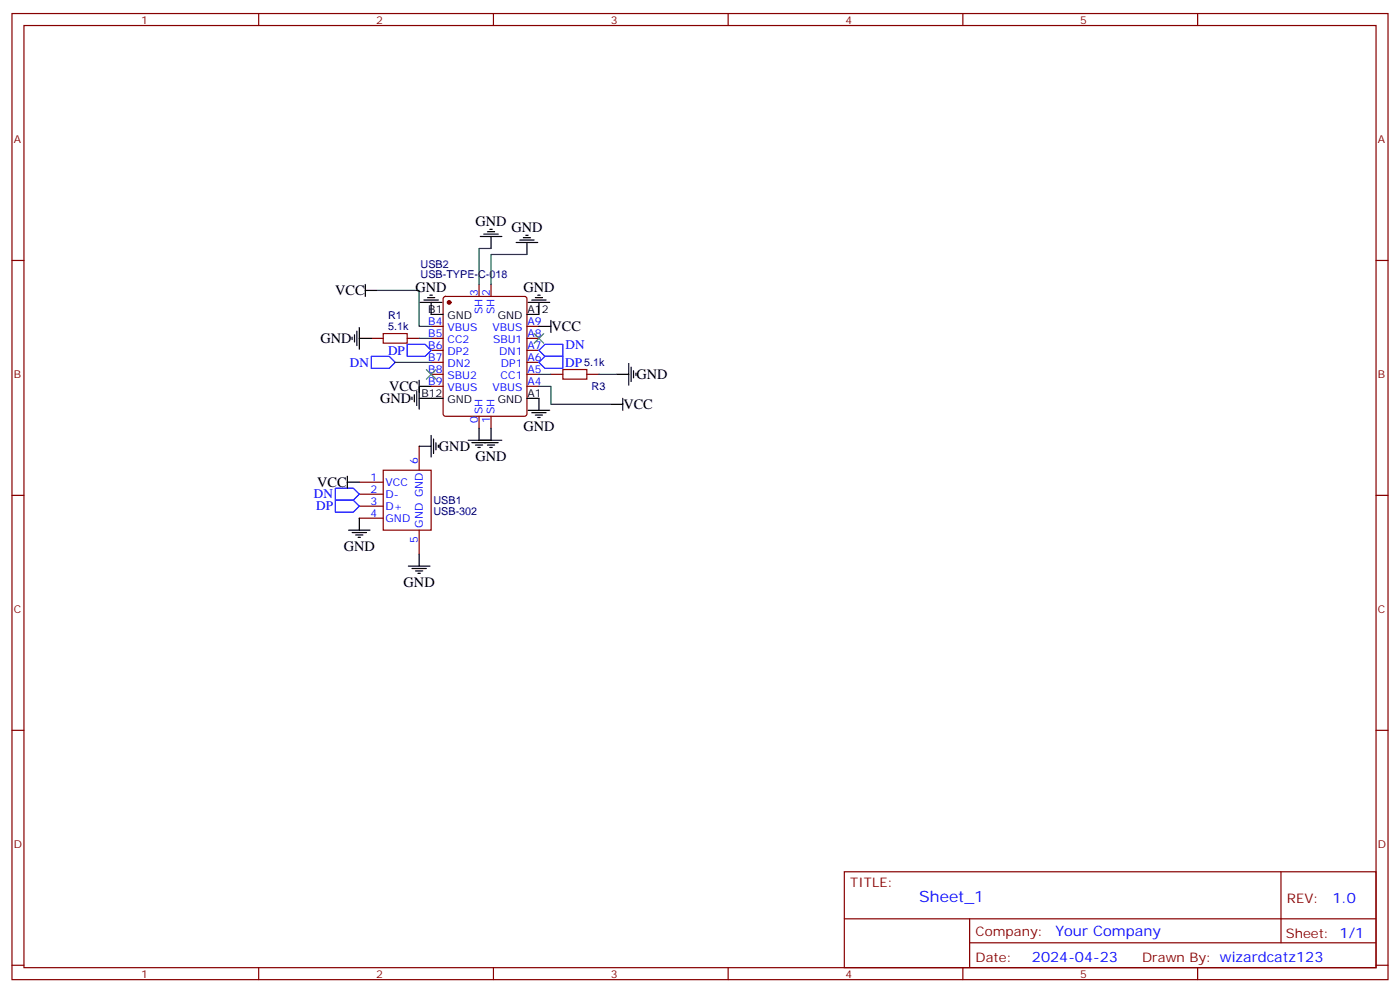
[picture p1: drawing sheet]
<svg xmlns="http://www.w3.org/2000/svg" width="412mm" height="292mm" viewBox="0 0 412 292" stroke-linecap="round" stroke-linejoin="round" font-family="sans-serif">
<g fill="none" stroke="#870000" stroke-width=".35">
<path d="M3.5 4h405.4v284.3h-405.4zM7.1 7.5h398.2v277.3h-398.2zM76.2 4v3.5M145.3 4v3.5M214.5 4v3.5M283.6 4v3.5M352.8 4v3.5M3.5 76.7h3.6M405.3 76.7h3.6M109.4 99.6h3.5M119.9 99.6h3.6M127 99.6h3.5"/>
<path d="M127 96.1h3.5M130.8 87.4l.4-.2h23.3l.5 .2 .2 .5v33.9l-.2 .5-.5 .2h-23.3l-.5-.2-.2-.5v-33.9zM141.1 83.7v3.5M144.6 83.7v3.5M155.2 99.6h3.5M155.2 96.1h3.5M127 110.2h3.5M127 103.1h3.5M127 106.6h3.5M127 113.7h3.5M155.2 110.2h3.5M155.2 103.1h3.5"/>
<path d="M155.2 106.6h3.5M155.2 113.7h3.5M162.3 110.2h3.5M172.9 110.2h3.5M112.9 138.4h14.1v17.6h-14.1zM123.5 131.3v7.1M141.1 122.5v3.5M144.6 122.5v3.5M3.5 145.8h3.6M105.8 141.9h7.1M105.8 145.5h7.1M105.8 149h7.1"/>
<path d="M105.8 152.5h7.1M123.5 156v7.1M405.3 145.8h3.6M3.5 214.9h3.6M405.3 214.9h3.6M248.7 256.6h156.6v28.2h-156.6zM377.3 256.6v20.9M248.7 270.4h156.5M285.6 277.5h119.6M285.6 270.4v14.1M3.5 284.1h3.6M76.2 284.8v3.5"/>
<path d="M145.3 284.8v3.5M214.5 284.8v3.5M283.6 284.8v3.5M352.8 284.8v3.5M405.3 284.1h3.6"/>
</g>
<path d="M112.9 98.2h7v2.8h-7zM165.8 108.8h7.1v2.8h-7.1z" fill="none" stroke="#a10000" stroke-width=".35"/>
<g fill="none" stroke="#000" stroke-width=".35">
<path d="M141.5 69.6h6.3M142.5 68.9h4.3M143.6 68.2h2.1M144.3 67.5h.7M144.6 69.6v3.5M152 71.4h6.4M153.1 70.7h4.2M154.2 70h2.1M154.9 69.3h.7M155.2 71.4v3.5M103.7 99.2v.7M104.4 98.5v2.1"/>
<path d="M105.1 97.5v4.2M105.8 99.6h3.6M105.8 96.4v6.4M107.6 85.5h3.5M107.6 83.7v3.5M123.8 89h6.4M124.9 88.3h4.2M125.9 87.6h2.2M126.6 86.9h.8M127 89v3.5h3.5M155.6 89h6.3M156.6 88.3h4.3"/>
<path d="M157.7 87.6h2.1M158.4 86.9h.7M158.7 89v3.5h-3.5M158.7 96.1h3.6M162.3 94.3v3.5M121.4 116.9v.7M122.1 116.2v2.1M122.8 115.1v4.2M123.5 117.2h7M123.5 113.7h3.5M123.5 111.9v8.5M155.2 117.2h3.5v3.6"/>
<path d="M179.9 119h3.5M181.7 110.2h3.5M183.4 117.2v3.6M185.2 107v6.3M185.9 108.1v4.2M186.6 109.1v2.1M187.3 109.8v.7M123.5 131.3h3.5M127 128.2v6.3M127.7 129.2v4.3M128.4 130.3v2.1M129.1 131v.7"/>
<path d="M137.9 129.6h9.9M139 130.3h7.8M140.1 131h2.1M140.8 131.7h.7M141.1 126v3.6M143.6 131h2.1M144.3 131.7h.7M144.6 126v3.6M155.6 120.8h6.3M156.6 121.5h4.3M157.7 122.2h2.1M158.4 122.9h.7"/>
<path d="M102.3 141.9h3.5M102.3 140.2v3.5M102.7 156h6.3M103.7 156.7h4.2M104.8 157.4h2.1M105.5 158.2h.7M105.8 152.5v3.5M120.3 166.6h6.3M121.4 167.3h4.2M122.4 168h2.1M123.1 168.7h.7M123.5 163.1v3.5"/>
</g>
<circle cx="132.3" cy="89" r=".53" fill="#870000" stroke="#870000" stroke-width=".35"/>
<path d="M144.6 73.1h-3.5v10.6M155.2 74.9h-10.6v8.8M111.1 85.5h12.4v10.6h3.5M123.5 99.6h3.5M116.4 106.6h10.6M158.7 113.7h3.6v5.3h17.6M158.7 110.2h3.6M176.4 110.2h5.3" fill="none" stroke="#008700" stroke-width=".35"/>
<path d="M109.4 104.9h5.3l1.7 1.7-1.7 1.8h-5.3zM119.9 101.4h5.3l1.8 1.7-1.8 1.8h-5.3zM158.7 103.1l1.8-1.7h5.3v3.5h-5.3zM158.7 106.6l1.8-1.7h5.3v3.5h-5.3zM98.8 143.7h5.3l1.7 1.8-1.7 1.7h-5.3zM98.8 147.2h5.3l1.7 1.8-1.7 1.7h-5.3z" fill="none" stroke="#00f" stroke-width=".35"/>
<path d="M157.3 98.2l2.9 2.8M160.2 98.2l-2.9 2.8M125.6 108.8l2.8 2.8M128.4 108.8l-2.8 2.8" fill="none" stroke="#3c3" stroke-width=".35"/>
<text font-size="4.6" fill="#00f" x="270.8" y="265.6">Sheet_1</text>
<g font-size="4.2">
<text x="140.1" y="66.4">GND</text>
<text x="150.6" y="68.2">GND</text>
<text x="98.7" y="86.9">VCC</text>
<text x="122.4" y="85.8">GND</text>
<text x="154.2" y="85.8">GND</text>
<text x="94.4" y="101">GND</text>
<text x="162.5" y="97.5">VCC</text>
<text x="187.5" y="111.6">GND</text>
<text x="112" y="118.7">GND</text>
<text x="114.6" y="115.1">VCC</text>
<text x="183.6" y="120.4">VCC</text>
<text x="154.2" y="126.8">GND</text>
<text x="129.3" y="132.8">GND</text>
<text x="140.1" y="135.7">GND</text>
<text x="93.4" y="143.4">VCC</text>
<text x="101.2" y="162.1">GND</text>
<text x="118.9" y="172.7">GND</text>
</g>
<g font-size="4.2" fill="#00f">
<text x="392.5" y="265.8">1.0</text>
<text x="310.9" y="275.4">Your Company</text>
<text x="304" y="283.2">2024-04-23</text>
</g>
<g font-size="3.9" fill="#00f">
<text x="103.1" y="107.9">DN</text>
<text x="114.3" y="104.4">DP</text>
<text x="166.5" y="107.9">DP</text>
<text x="166.6" y="102.6">DN</text>
<text x="92.5" y="146.7">DN</text>
<text x="93.1" y="150.2">DP</text>
</g>
<g font-size="3.9" fill="#800">
<text x="250.5" y="261.2">TITLE:</text>
<text x="379.1" y="265.8">REV:</text>
<text x="287.4" y="275.4">Company:</text>
<text x="378.7" y="276">Sheet: 1/1</text>
<text x="287.4" y="283">Date:</text>
<text x="336.4" y="283.1">Drawn By: wizardcatz123</text>
</g>
<g font-size="3.2" fill="#800">
<text x="41.6" y="7">1</text>
<text x="110.8" y="7">2</text>
<text x="179.9" y="7">3</text>
<text x="249.1" y="7">4</text>
<text x="318.2" y="7">5</text>
<text x="4.1" y="42.1">A</text>
<text x="405.9" y="42.1">A</text>
<text x="4.1" y="111.2">B</text>
<text x="405.9" y="111.2">B</text>
<text x="4.1" y="180.4">C</text>
<text x="405.9" y="180.4">C</text>
<text x="4.1" y="249.5">D</text>
<text x="405.9" y="249.5">D</text>
<text x="41.6" y="287.8">1</text>
<text x="110.8" y="287.8">2</text>
<text x="179.9" y="287.8">3</text>
<text x="249.1" y="287.8">4</text>
<text x="318.2" y="287.8">5</text>
</g>
<g font-size="3.2" fill="#000080">
<text x="123.9" y="82">USB-TYPE-C-018</text>
<text x="123.9" y="78.8">USB2</text>
<text x="114.3" y="93.9">R1</text>
<text x="114.3" y="97.1">5.1k</text>
<text x="172" y="107.8">5.1k</text>
<text x="174.3" y="114.9">R3</text>
<text x="127.7" y="148.3">USB1</text>
<text x="127.7" y="151.5">USB-302</text>
</g>
<g font-size="3.2" fill="#00f">
<text x="140.8" y="87.2" transform="rotate(-90 140.8 87.2)">3</text>
<text x="144.3" y="87.2" transform="rotate(-90 144.3 87.2)">2</text>
<text x="126.2" y="95.7">B4</text>
<text x="142.2" y="92.5" transform="rotate(-90 142.2 92.5)">SH</text>
<text x="145.7" y="92.5" transform="rotate(-90 145.7 92.5)">SH</text>
<text x="155.4" y="95.7">A9</text>
<text x="126.2" y="99.2">B5</text>
<text x="131.8" y="97.5">VBUS</text>
<text x="131.8" y="101">CC2</text>
<text x="145.1" y="97.5">VBUS</text>
<text x="145.2" y="101">SBU1</text>
<text x="155.4" y="99.2">A8</text>
<text x="126.2" y="102.8">B6</text>
<text x="126.2" y="106.3">B7</text>
<text x="131.8" y="104.5">DP2</text>
<text x="147.1" y="104.5">DN1</text>
<text x="155.4" y="106.3">A6</text>
<text x="155.4" y="102.8">A7</text>
<text x="126.2" y="109.8">B8</text>
<text x="126.2" y="113.3">B9</text>
<text x="131.8" y="108.1">DN2</text>
<text x="131.8" y="111.6">SBU2</text>
<text x="147.5" y="111.6">CC1</text>
<text x="147.5" y="108.1">DP1</text>
<text x="155.4" y="113.3">A4</text>
<text x="155.4" y="109.8">A5</text>
<text x="131.8" y="115.1">VBUS</text>
<text x="145.1" y="115.1">VBUS</text>
<text x="140.8" y="124.5" transform="rotate(-90 140.8 124.5)">0</text>
<text x="142.2" y="121.8" transform="rotate(-90 142.2 121.8)">SH</text>
<text x="144.3" y="124.5" transform="rotate(-90 144.3 124.5)">1</text>
<text x="145.7" y="121.8" transform="rotate(-90 145.7 121.8)">SH</text>
<text x="123.1" y="136.6" transform="rotate(-90 123.1 136.6)">6</text>
<text x="109.1" y="141.6">1</text>
<text x="113.6" y="143">VCC</text>
<text x="109.1" y="145.1">2</text>
<text x="109.1" y="148.6">3</text>
<text x="113.6" y="146.5">D-</text>
<text x="109.1" y="152.2">4</text>
<text x="113.6" y="150">D+</text>
<text x="113.6" y="153.6">GND</text>
<text x="124.5" y="155.3" transform="rotate(-90 124.5 155.3)">GND GND</text>
<text x="123.1" y="159.8" transform="rotate(-90 123.1 159.8)">5</text>
</g>
<g font-size="3.2">
<text x="126.2" y="92.2">B1</text>
<text x="131.8" y="93.9">GND</text>
<text x="146.6" y="93.9">GND</text>
<text x="155.4" y="92.2">A12</text>
<text x="124.1" y="116.9">B12</text>
<text x="131.8" y="118.6">GND</text>
<text x="146.6" y="118.6">GND</text>
<text x="155.4" y="116.9">A1</text>
</g>
</svg>
